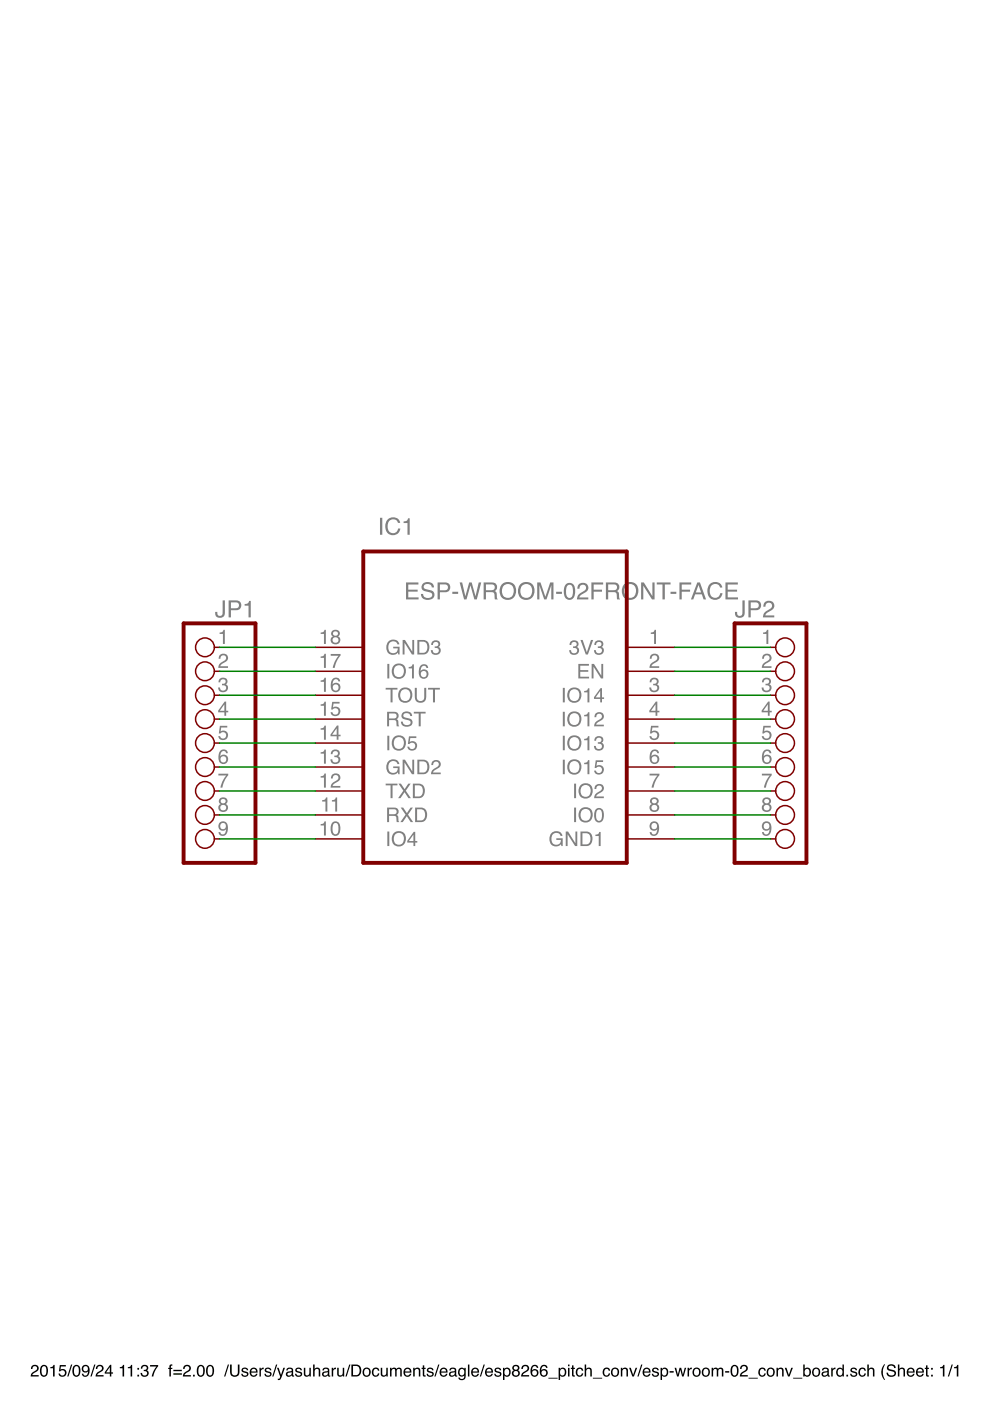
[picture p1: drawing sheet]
<?xml version="1.0" encoding="utf-8"?>
<!DOCTYPE eagle SYSTEM "eagle.dtd">
<eagle version="7.3.0">
<drawing>
<settings>
<setting alwaysvectorfont="no"/>
<setting verticaltext="up"/>
</settings>
<grid distance="0.1" unitdist="inch" unit="inch" style="lines" multiple="1" display="no" altdistance="0.01" altunitdist="inch" altunit="inch"/>
<schematic xreflabel="%F%N/%S.%C%R" xrefpart="/%S.%C%R">
<libraries>
<library name="pinhead">
<symbols>
<symbol name="PINHD9">
<wire x1="-6.35" y1="-12.7" x2="1.27" y2="-12.7" width="0.4064" layer="94"/>
<wire x1="1.27" y1="-12.7" x2="1.27" y2="12.7" width="0.4064" layer="94"/>
<wire x1="1.27" y1="12.7" x2="-6.35" y2="12.7" width="0.4064" layer="94"/>
<wire x1="-6.35" y1="12.7" x2="-6.35" y2="-12.7" width="0.4064" layer="94"/>
<text x="-6.35" y="13.335" size="1.778" layer="95">&gt;NAME</text>
<text x="-6.35" y="-15.24" size="1.778" layer="96">&gt;VALUE</text>
<pin name="1" x="-2.54" y="10.16" visible="pad" length="short" direction="pas" function="dot"/>
<pin name="2" x="-2.54" y="7.62" visible="pad" length="short" direction="pas" function="dot"/>
<pin name="3" x="-2.54" y="5.08" visible="pad" length="short" direction="pas" function="dot"/>
<pin name="4" x="-2.54" y="2.54" visible="pad" length="short" direction="pas" function="dot"/>
<pin name="5" x="-2.54" y="0" visible="pad" length="short" direction="pas" function="dot"/>
<pin name="6" x="-2.54" y="-2.54" visible="pad" length="short" direction="pas" function="dot"/>
<pin name="7" x="-2.54" y="-5.08" visible="pad" length="short" direction="pas" function="dot"/>
<pin name="8" x="-2.54" y="-7.62" visible="pad" length="short" direction="pas" function="dot"/>
<pin name="9" x="-2.54" y="-10.16" visible="pad" length="short" direction="pas" function="dot"/>
</symbol>
</symbols>
<devicesets>
<deviceset name="PINHD-1X9" prefix="JP" uservalue="yes">
<gates>
<gate name="A" symbol="PINHD9" x="0" y="0"/>
</gates>
<devices>
<device name="" package="1X09">
<connects>
<connect gate="A" pin="1" pad="1"/>
<connect gate="A" pin="2" pad="2"/>
<connect gate="A" pin="3" pad="3"/>
<connect gate="A" pin="4" pad="4"/>
<connect gate="A" pin="5" pad="5"/>
<connect gate="A" pin="6" pad="6"/>
<connect gate="A" pin="7" pad="7"/>
<connect gate="A" pin="8" pad="8"/>
<connect gate="A" pin="9" pad="9"/>
</connects>
<technologies>
<technology name=""/>
</technologies>
</device>
<device name="/90" package="1X09/90">
<connects>
<connect gate="A" pin="1" pad="1"/>
<connect gate="A" pin="2" pad="2"/>
<connect gate="A" pin="3" pad="3"/>
<connect gate="A" pin="4" pad="4"/>
<connect gate="A" pin="5" pad="5"/>
<connect gate="A" pin="6" pad="6"/>
<connect gate="A" pin="7" pad="7"/>
<connect gate="A" pin="8" pad="8"/>
<connect gate="A" pin="9" pad="9"/>
</connects>
<technologies>
<technology name=""/>
</technologies>
</device>
</devices>
</deviceset>
</devicesets>
</library>
<library name="esp-wroom-02">
<symbols>
<symbol name="ESP-WROOM-02">
<wire x1="-12.7" y1="-12.7" x2="15.24" y2="-12.7" width="0.4064" layer="94"/>
<wire x1="15.24" y1="-12.7" x2="15.24" y2="20.32" width="0.4064" layer="94"/>
<wire x1="15.24" y1="20.32" x2="-12.7" y2="20.32" width="0.4064" layer="94"/>
<wire x1="-12.7" y1="20.32" x2="-12.7" y2="-12.7" width="0.4064" layer="94"/>
<text x="-8.382" y="15.24" size="1.778" layer="96">&gt;VALUE</text>
<pin name="GND3" x="-17.78" y="10.16" length="middle" direction="pwr" swaplevel="1"/>
<pin name="IO16" x="-17.78" y="7.62" length="middle"/>
<pin name="TOUT" x="-17.78" y="5.08" length="middle"/>
<pin name="RST" x="-17.78" y="2.54" length="middle"/>
<pin name="IO5" x="-17.78" y="0" length="middle" direction="oc"/>
<pin name="GND2" x="-17.78" y="-2.54" length="middle" direction="pwr" swaplevel="1"/>
<pin name="TXD" x="-17.78" y="-5.08" length="middle"/>
<pin name="RXD" x="-17.78" y="-7.62" length="middle"/>
<pin name="IO4" x="-17.78" y="-10.16" length="middle"/>
<pin name="GND1" x="20.32" y="-10.16" length="middle" direction="pwr" swaplevel="1" rot="R180"/>
<pin name="IO0" x="20.32" y="-7.62" length="middle" rot="R180"/>
<pin name="IO2" x="20.32" y="-5.08" length="middle" rot="R180"/>
<pin name="IO15" x="20.32" y="-2.54" length="middle" rot="R180"/>
<pin name="IO13" x="20.32" y="0" length="middle" rot="R180"/>
<pin name="IO12" x="20.32" y="2.54" length="middle" rot="R180"/>
<pin name="IO14" x="20.32" y="5.08" length="middle" rot="R180"/>
<pin name="EN" x="20.32" y="7.62" length="middle" rot="R180"/>
<pin name="3V3" x="20.32" y="10.16" length="middle" direction="pwr" rot="R180"/>
<text x="-11.176" y="22.098" size="1.778" layer="95">&gt;NAME</text>
</symbol>
</symbols>
<devicesets>
<deviceset name="ESP-WROOM-02" prefix="IC">
<gates>
<gate name="G$1" symbol="ESP-WROOM-02" x="7.62" y="-7.62"/>
</gates>
<devices>
<device name="FRONT-FACE" package="FRONT-FACE">
<connects>
<connect gate="G$1" pin="3V3" pad="1"/>
<connect gate="G$1" pin="EN" pad="2"/>
<connect gate="G$1" pin="GND1" pad="9"/>
<connect gate="G$1" pin="GND2" pad="13"/>
<connect gate="G$1" pin="GND3" pad="18"/>
<connect gate="G$1" pin="IO0" pad="8"/>
<connect gate="G$1" pin="IO12" pad="4"/>
<connect gate="G$1" pin="IO13" pad="5"/>
<connect gate="G$1" pin="IO14" pad="3"/>
<connect gate="G$1" pin="IO15" pad="6"/>
<connect gate="G$1" pin="IO16" pad="17"/>
<connect gate="G$1" pin="IO2" pad="7"/>
<connect gate="G$1" pin="IO4" pad="10"/>
<connect gate="G$1" pin="IO5" pad="14"/>
<connect gate="G$1" pin="RST" pad="15"/>
<connect gate="G$1" pin="RXD" pad="11"/>
<connect gate="G$1" pin="TOUT" pad="16"/>
<connect gate="G$1" pin="TXD" pad="12"/>
</connects>
<technologies>
<technology name=""/>
</technologies>
</device>
<device name="BACK-FACE" package="BACK-FACE">
<connects>
<connect gate="G$1" pin="3V3" pad="1"/>
<connect gate="G$1" pin="EN" pad="2"/>
<connect gate="G$1" pin="GND1" pad="9"/>
<connect gate="G$1" pin="GND2" pad="13"/>
<connect gate="G$1" pin="GND3" pad="18"/>
<connect gate="G$1" pin="IO0" pad="8"/>
<connect gate="G$1" pin="IO12" pad="4"/>
<connect gate="G$1" pin="IO13" pad="5"/>
<connect gate="G$1" pin="IO14" pad="3"/>
<connect gate="G$1" pin="IO15" pad="6"/>
<connect gate="G$1" pin="IO16" pad="17"/>
<connect gate="G$1" pin="IO2" pad="7"/>
<connect gate="G$1" pin="IO4" pad="10"/>
<connect gate="G$1" pin="IO5" pad="14"/>
<connect gate="G$1" pin="RST" pad="15"/>
<connect gate="G$1" pin="RXD" pad="11"/>
<connect gate="G$1" pin="TOUT" pad="16"/>
<connect gate="G$1" pin="TXD" pad="12"/>
</connects>
<technologies>
<technology name=""/>
</technologies>
</device>
</devices>
</deviceset>
</devicesets>
</library>
</libraries>
<attributes>
</attributes>
<variantdefs>
</variantdefs>
<classes>
<class number="0" name="default" width="0" drill="0">
</class>
</classes>
<parts>
<part name="JP1" library="pinhead" deviceset="PINHD-1X9" device=""/>
<part name="JP2" library="pinhead" deviceset="PINHD-1X9" device=""/>
<part name="IC1" library="esp-wroom-02" deviceset="ESP-WROOM-02" device="FRONT-FACE"/>
</parts>
<sheets>
<sheet>
<plain>
</plain>
<instances>
<instance part="JP1" gate="A" x="22.86" y="55.88" rot="MR0"/>
<instance part="JP2" gate="A" x="86.36" y="55.88"/>
<instance part="IC1" gate="G$1" x="53.34" y="55.88"/>
</instances>
<busses>
</busses>
<nets>
<net name="N$1" class="0">
<segment>
<pinref part="IC1" gate="G$1" pin="IO4"/>
<pinref part="JP1" gate="A" pin="9"/>
<wire x1="35.56" y1="45.72" x2="25.4" y2="45.72" width="0.1524" layer="91"/>
</segment>
</net>
<net name="N$2" class="0">
<segment>
<pinref part="IC1" gate="G$1" pin="RXD"/>
<pinref part="JP1" gate="A" pin="8"/>
<wire x1="35.56" y1="48.26" x2="25.4" y2="48.26" width="0.1524" layer="91"/>
</segment>
</net>
<net name="N$3" class="0">
<segment>
<pinref part="IC1" gate="G$1" pin="TXD"/>
<pinref part="JP1" gate="A" pin="7"/>
<wire x1="35.56" y1="50.8" x2="25.4" y2="50.8" width="0.1524" layer="91"/>
</segment>
</net>
<net name="N$4" class="0">
<segment>
<pinref part="IC1" gate="G$1" pin="GND2"/>
<pinref part="JP1" gate="A" pin="6"/>
<wire x1="35.56" y1="53.34" x2="25.4" y2="53.34" width="0.1524" layer="91"/>
</segment>
</net>
<net name="N$7" class="0">
<segment>
<pinref part="IC1" gate="G$1" pin="TOUT"/>
<pinref part="JP1" gate="A" pin="3"/>
<wire x1="35.56" y1="60.96" x2="25.4" y2="60.96" width="0.1524" layer="91"/>
</segment>
</net>
<net name="N$8" class="0">
<segment>
<pinref part="IC1" gate="G$1" pin="IO16"/>
<pinref part="JP1" gate="A" pin="2"/>
<wire x1="35.56" y1="63.5" x2="25.4" y2="63.5" width="0.1524" layer="91"/>
</segment>
</net>
<net name="N$9" class="0">
<segment>
<pinref part="IC1" gate="G$1" pin="GND3"/>
<pinref part="JP1" gate="A" pin="1"/>
<wire x1="35.56" y1="66.04" x2="25.4" y2="66.04" width="0.1524" layer="91"/>
</segment>
</net>
<net name="N$5" class="0">
<segment>
<pinref part="IC1" gate="G$1" pin="IO5"/>
<pinref part="JP1" gate="A" pin="5"/>
<wire x1="35.56" y1="55.88" x2="25.4" y2="55.88" width="0.1524" layer="91"/>
</segment>
</net>
<net name="N$6" class="0">
<segment>
<pinref part="IC1" gate="G$1" pin="RST"/>
<pinref part="JP1" gate="A" pin="4"/>
<wire x1="35.56" y1="58.42" x2="25.4" y2="58.42" width="0.1524" layer="91"/>
</segment>
</net>
<net name="N$10" class="0">
<segment>
<pinref part="IC1" gate="G$1" pin="3V3"/>
<pinref part="JP2" gate="A" pin="1"/>
<wire x1="73.66" y1="66.04" x2="83.82" y2="66.04" width="0.1524" layer="91"/>
</segment>
</net>
<net name="N$11" class="0">
<segment>
<pinref part="IC1" gate="G$1" pin="EN"/>
<pinref part="JP2" gate="A" pin="2"/>
<wire x1="73.66" y1="63.5" x2="83.82" y2="63.5" width="0.1524" layer="91"/>
</segment>
</net>
<net name="N$12" class="0">
<segment>
<pinref part="IC1" gate="G$1" pin="IO14"/>
<pinref part="JP2" gate="A" pin="3"/>
<wire x1="73.66" y1="60.96" x2="83.82" y2="60.96" width="0.1524" layer="91"/>
</segment>
</net>
<net name="N$13" class="0">
<segment>
<pinref part="IC1" gate="G$1" pin="IO12"/>
<pinref part="JP2" gate="A" pin="4"/>
<wire x1="73.66" y1="58.42" x2="83.82" y2="58.42" width="0.1524" layer="91"/>
</segment>
</net>
<net name="N$14" class="0">
<segment>
<pinref part="IC1" gate="G$1" pin="IO13"/>
<pinref part="JP2" gate="A" pin="5"/>
<wire x1="73.66" y1="55.88" x2="83.82" y2="55.88" width="0.1524" layer="91"/>
</segment>
</net>
<net name="N$15" class="0">
<segment>
<pinref part="IC1" gate="G$1" pin="IO15"/>
<pinref part="JP2" gate="A" pin="6"/>
<wire x1="73.66" y1="53.34" x2="83.82" y2="53.34" width="0.1524" layer="91"/>
</segment>
</net>
<net name="N$16" class="0">
<segment>
<pinref part="IC1" gate="G$1" pin="IO2"/>
<pinref part="JP2" gate="A" pin="7"/>
<wire x1="73.66" y1="50.8" x2="83.82" y2="50.8" width="0.1524" layer="91"/>
</segment>
</net>
<net name="N$17" class="0">
<segment>
<pinref part="IC1" gate="G$1" pin="IO0"/>
<pinref part="JP2" gate="A" pin="8"/>
<wire x1="73.66" y1="48.26" x2="83.82" y2="48.26" width="0.1524" layer="91"/>
</segment>
</net>
<net name="N$18" class="0">
<segment>
<pinref part="IC1" gate="G$1" pin="GND1"/>
<pinref part="JP2" gate="A" pin="9"/>
<wire x1="73.66" y1="45.72" x2="83.82" y2="45.72" width="0.1524" layer="91"/>
</segment>
</net>
</nets>
</sheet>
</sheets>
</schematic>
</drawing>
</eagle>
